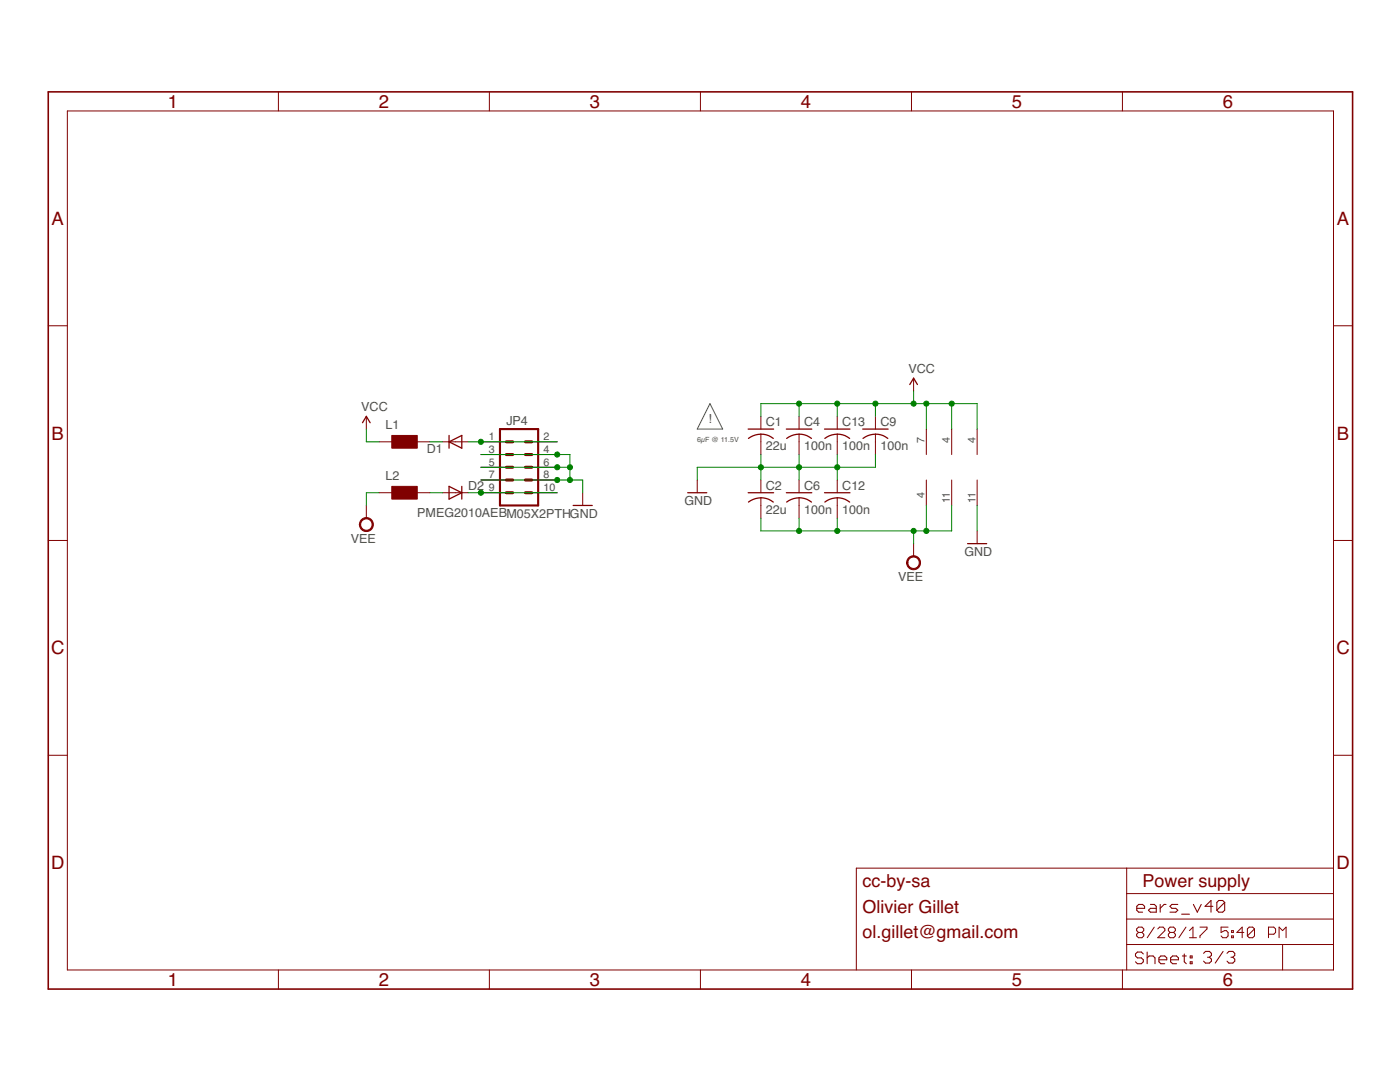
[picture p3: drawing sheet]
<svg xmlns="http://www.w3.org/2000/svg" width="279mm" height="216mm" viewBox="0 0 279 216" stroke-linecap="round" stroke-linejoin="round" font-family="sans-serif">
<path d="M141.7 80.5l2.5 5.1h-5.1z" fill="none" stroke="#505050" stroke-width=".2"/>
<g fill="none" stroke="#800000" stroke-width=".25">
<path d="M181.6 76.7l.7-1.2 .8 1.2M72.3 84.3l.8-1.2 .8 1.2M89.6 97l2.6 1.3-2.6 1.3zM89.6 88.2l2.6-1.3v2.5zM89.6 86.9v2.5M92.2 97v2.6M137.2 98.3h3.9M149.3 98.3h5.1M149.3 85.6h5.1M149.4 87.5a4 4 0 0 1 4.9 0M156.9 98.3h5.1M156.9 85.6h5.1"/>
<path d="M157 87.5a4 4 0 0 1 4.9 0M164.5 98.3h5.1M164.5 85.6h5.1M164.6 87.5a4 4 0 0 1 5 0M172.2 85.6h5M172.2 87.5a4 4 0 0 1 5 0M114.4 100.9h3.8M149.4 100.2a4 4 0 0 1 4.9 0M157 100.2a4 4 0 0 1 4.9 0M164.6 100.2a4 4 0 0 1 5 0M193.1 108.5h3.8"/>
</g>
<g fill="none" stroke="#800000" stroke-width=".2">
<path d="M55.6 18.3v3.8M97.7 18.3v3.8M139.8 18.3v3.8M181.9 18.3v3.8M224 18.3v3.8M13.4 22.1h252.7v171.4h-252.7zM9.6 65h3.8M182.3 75.5v2.5M266.1 65h3.8M73.1 83.1v2.5M75.6 98.3h2.6M75.6 88.2h2.6"/>
<path d="M83.3 98.3h2.5M83.3 88.2h2.5M88.3 98.3h5.1M88.3 88.2h5.1M96 98.3h5M96 95.8h5M96 93.2h5M96 90.7h5M96 88.2h5M106.1 98.3h5.1M106.1 95.8h5.1M106.1 93.2h5.1"/>
<path d="M106.1 90.7h5.1M106.1 88.2h5.1M116.3 98.3v2.6M139.1 95.8v2.5M151.8 83.1v2.5M151.8 86.6v4.1M151.8 95.8v2.5M151.8 99.3v4.1M159.5 83.1v2.5M159.5 86.6v4.1M159.5 95.8v2.5M159.5 99.3v4.1"/>
<path d="M167.1 83.1v2.5M167.1 86.6v4.1M167.1 95.8v2.5M167.1 99.3v4.1M174.7 83.1v2.5M174.7 86.6v4.1M184.9 85.6v5.1M184.9 95.8v5.1M189.9 85.6v5.1M189.9 95.8v5.1M195 85.6v5.1M195 95.8v5.1"/>
<path d="M9.6 107.8h3.8M73.1 100.9v2.5M182.3 108.5v2.5M195 105.9v2.6M266.1 107.8h3.8M9.6 150.7h3.8M266.1 150.7h3.8M224.9 173.2v20.3M224.9 178.3h41.2M266.1 173.2h-95.2v20.3M55.6 193.5v3.9M97.7 193.5v3.9"/>
<path d="M139.8 193.5v3.9M181.9 193.5v3.9M224 193.5v3.9M224.9 188.5h41.2M224.9 183.4h41.2M227.2 186.1l-.4-.4v-.3l.4-.4h.7l.4 .4v.3l-.4 .4M227.2 186.1l-.4 .3v.4l.4 .3h.7l.4-.3v-.4l-.4-.3M227.2 186.1h.7M230.4 185l-1.4 2.1M231.1 185.4l.3-.4h.7l.4 .4v.3l-1.4 1.4h1.4M233.5 186.1l-.3-.4v-.3l.3-.4h.7l.4 .4v.3l-.4 .4M233.5 186.1l-.3 .3v.4l.3 .3h.7l.4-.3v-.4l-.4-.3"/>
<path d="M233.5 186.1h.7M236.7 185l-1.4 2.1M237.4 187.1h1.4M237.4 185.7l.7-.7v2.1M239.5 185h1.4v.4l-1.4 1.4v.3M245.1 185h-1.4v1.1l.7-.4h.4l.3 .4v.7l-.3 .3h-.8l-.3-.3M245.8 186.8h.3v.3h-.3zM245.8 185.7h.3v.4h-.3zM248.2 186.1h-1.4l1.1-1.1v2.1M250.4 185.4l-.4-.4h-.7l-.4 .4v1.4M250.4 185.4v1.4l-.4 .3h-.7l-.4-.3M250.4 185.4l-1.5 1.4"/>
<path d="M253.2 186.4h1l.4-.3v-.7l-.4-.4h-1v2.1M255.3 187.1v-2.1l.7 .7 .7-.7v2.1M256 188.5v5"/>
</g>
<g fill="#800000" stroke="#800000" stroke-width=".2">
<path d="M72.1 103.7a1.4 1.4 0 0 1 2.2 .3 1.4 1.4 0 0 1-.8 2 1.4 1.4 0 0 1-1.8-1.3h.3a1.15 1.15 0 0 1 1.6-1.1 1.15 1.15 0 0 1 .3 1.9 1.15 1.15 0 0 1-1.9-.5v-.3h-.3z" fill-rule="evenodd"/>
<path d="M181.3 111.3a1.4 1.4 0 0 1 2.2 .2 1.4 1.4 0 0 1-.8 2.1 1.4 1.4 0 0 1-1.8-1.3h.3a1.14 1.14 0 0 1 1.7-1 1.14 1.14 0 0 1 .1 2 1.14 1.14 0 0 1-1.8-.7v-.3h-.3z" fill-rule="evenodd"/>
</g>
<path d="M99.8 85.6h7.6v15.3h-7.6z" fill="none" stroke="#800000" stroke-width=".42"/>
<path d="M101 93.2h1.3M101 95.8h1.3M101 98.3h1.3M101 88.2h1.3M101 90.7h1.3M104.9 93.2h1.2M104.9 95.8h1.2M104.9 98.3h1.2M104.9 88.2h1.2M104.9 90.7h1.2" fill="none" stroke="#800000" stroke-width=".61"/>
<g fill="none" stroke="#800000" stroke-width=".21">
<path d="M226.9 181.3h1.5v-.5l-.4-.3h-.8l-.3 .3v.8l.3 .4h.8M228.2 190.4l-.4-.4h-.8l-.4 .4v.4l.4 .3h.8l.4 .4v.4l-.4 .4h-.8l-.4-.4M228.9 190v2.3M228.9 191.1l.4-.3h.8l.4 .3v1.2M229.6 180.5h.8l.4 .3v1.2h-1.2l-.4-.4 .4-.3h1.2M231.3 191.5h1.6v-.4l-.4-.3h-.8l-.4 .3v.8l.4 .4h.8M231.5 180.5v1.5M232.7 180.5h-.4l-.8 .8M233.6 191.5h1.6v-.4l-.4-.3h-.8l-.4 .3v.8l.4 .4h.8M235.1 180.5h-1.2l-.4 .3 .4 .5h.8l.4 .3-.4 .4h-1.2M235.8 182.4h1.6M236 190.8h.7"/>
<path d="M236.3 190.4v1.5l.4 .4M237.5 190.8h.4v.3h-.4zM237.5 191.9h.4v.4h-.4zM238.2 180.5l.8 1.5 .7-1.5M240.2 190.2l.4-.4h.8l.4 .4v.4l-.4 .4M241 191h.4M241.4 191l.4 .4v.4l-.4 .4h-.8l-.4-.4M242.1 180.8h-1.6l1.2-1.1v2.3M244.1 189.8l-1.6 2.4M244.4 180.1v1.5l-.4 .4h-.8l-.4-.4M244.4 180.1l-.4-.4h-.8l-.4 .4v1.5M244.4 180.1l-1.6 1.5"/>
<path d="M244.9 190.2l.4-.4h.7l.4 .4v.4l-.4 .4M245.7 191h.3M246 191l.4 .4v.4l-.4 .4h-.7l-.4-.4"/>
</g>
<path d="M9.6 18.3h260.3v179.1h-260.3z" fill="none" stroke="#800000" stroke-width=".32"/>
<g fill="#800000" stroke="#800000" stroke-width=".2">
<path d="M78.2 86.9h5.1v2.5h-5.1z"/>
<path d="M78.2 97h5.1v2.6h-5.1z"/>
</g>
<g fill="none" stroke="#008000" stroke-width=".2">
<path d="M182.3 78v2.5M73.1 85.6v2.6h2.5M75.6 98.3h-2.5v2.6M85.8 98.3h2.5M85.8 88.2h2.5M93.4 98.3h17.8M93.4 88.2h17.8M96 90.7h17.7v5.1M96 93.2h17.7M96 95.8h20.3v2.5M151.8 83.1v-2.6h43.2v5.1M151.8 90.7v5.1"/>
<path d="M159.5 80.5v2.6M159.5 90.7v5.1M167.1 80.5v2.6M167.1 90.7v5.1M174.7 90.7v2.5h-35.6v2.6M174.7 80.5v2.6M184.9 80.5v5.1M189.9 80.5v5.1M159.5 103.4v2.5M167.1 103.4v2.5M182.3 105.9v2.6M184.9 100.9v5"/>
<path d="M189.9 100.9v5h-38.1v-2.5M195 100.9v5"/>
</g>
<g fill="#008000" stroke="#008000" stroke-width=".2">
<circle cx="113.7" cy="93.2" r=".51"/>
<circle cx="113.7" cy="95.8" r=".51"/>
<circle cx="111.2" cy="95.8" r=".51"/>
<circle cx="111.2" cy="93.2" r=".51"/>
<circle cx="111.2" cy="90.7" r=".51"/>
<circle cx="151.8" cy="93.2" r=".51"/>
<circle cx="167.1" cy="93.2" r=".51"/>
<circle cx="159.5" cy="93.2" r=".51"/>
<circle cx="184.9" cy="105.9" r=".51"/>
<circle cx="182.3" cy="105.9" r=".51"/>
<circle cx="159.5" cy="105.9" r=".51"/>
<circle cx="167.1" cy="105.9" r=".51"/>
<circle cx="182.3" cy="80.5" r=".51"/>
<circle cx="174.7" cy="80.5" r=".51"/>
<circle cx="167.1" cy="80.5" r=".51"/>
<circle cx="184.9" cy="80.5" r=".51"/>
<circle cx="189.9" cy="80.5" r=".51"/>
<circle cx="159.5" cy="80.5" r=".51"/>
<circle cx="96" cy="88.2" r=".51"/>
<circle cx="96" cy="98.3" r=".51"/>
</g>
<g font-size="3.7" fill="#800000">
<text x="33.5" y="21.5">1</text>
<text x="75.6" y="21.5">2</text>
<text x="117.7" y="21.5">3</text>
<text x="159.8" y="21.5">4</text>
<text x="201.9" y="21.5">5</text>
<text x="244.1" y="21.5">6</text>
<text x="10.3" y="44.9">A</text>
<text x="266.8" y="44.9">A</text>
<text x="10.3" y="87.7">B</text>
<text x="266.8" y="87.7">B</text>
<text x="10.2" y="130.6">C</text>
<text x="266.7" y="130.6">C</text>
<text x="10.2" y="173.4">D</text>
<text x="266.7" y="173.4">D</text>
<text x="33.5" y="196.7">1</text>
<text x="75.6" y="196.7">2</text>
<text x="117.7" y="196.7">3</text>
<text x="159.8" y="196.7">4</text>
<text x="201.9" y="196.7">5</text>
<text x="244.1" y="196.7">6</text>
</g>
<g font-size="3.6" fill="#800000">
<text x="172.2" y="177">cc-by-sa</text>
<text x="228" y="177">Power supply</text>
<text x="172.2" y="182.1">Olivier Gillet</text>
<text x="172.2" y="187.2">ol.gillet@gmail.com</text>
</g>
<g font-size="2.5" fill="#505050">
<text x="181.3" y="74.5">VCC</text>
<text x="72.1" y="82.1">VCC</text>
<text x="76.9" y="85.6">L1</text>
<text x="101.1" y="84.9">JP4</text>
<text x="141.4" y="84.4">!</text>
<text x="152.9" y="89.8">22u</text>
<text x="152.9" y="85">C1</text>
<text x="160.5" y="89.8">100n</text>
<text x="160.5" y="85">C4</text>
<text x="168.1" y="89.8">100n</text>
<text x="168.1" y="85">C13</text>
<text x="175.7" y="89.8">100n</text>
<text x="175.7" y="85">C9</text>
<text x="76.9" y="95.8">L2</text>
<text x="85.2" y="90.4">D1</text>
<text x="93.4" y="97.8">D2</text>
<text x="136.6" y="100.9">GND</text>
<text x="152.9" y="97.7">C2</text>
<text x="160.5" y="97.7">C6</text>
<text x="168.1" y="97.7">C12</text>
<text x="83.3" y="103.2">PMEG2010AEBM05X2PTHGND</text>
<text x="152.9" y="102.5">22u</text>
<text x="160.5" y="102.5">100n</text>
<text x="168.1" y="102.5">100n</text>
<text x="70" y="108.4">VEE</text>
<text x="192.5" y="111">GND</text>
<text x="179.2" y="116">VEE</text>
</g>
<g font-size="2.1" fill="#505050">
<text x="97.5" y="87.8">1</text>
<text x="108.5" y="87.8">2</text>
<text x="184.5" y="88.4" transform="rotate(-90 184.5 88.4)">7</text>
<text x="189.6" y="88.4" transform="rotate(-90 189.6 88.4)">4</text>
<text x="194.7" y="88.4" transform="rotate(-90 194.7 88.4)">4</text>
<text x="97.5" y="95.4">7</text>
<text x="97.5" y="92.9">5</text>
<text x="97.5" y="90.3">3</text>
<text x="108.5" y="95.4">8</text>
<text x="108.5" y="92.9">6</text>
<text x="108.5" y="90.3">4</text>
<text x="97.5" y="98">9</text>
<text x="108.5" y="98">10</text>
<text x="184.5" y="99.3" transform="rotate(-90 184.5 99.3)">4</text>
<text x="189.6" y="100.3" transform="rotate(-90 189.6 100.3)">11</text>
<text x="194.7" y="100.3" transform="rotate(-90 194.7 100.3)">11</text>
</g>
<text font-size="1.4" fill="#505050" x="139.1" y="88.2">6µF @ 11.5V</text>
</svg>
